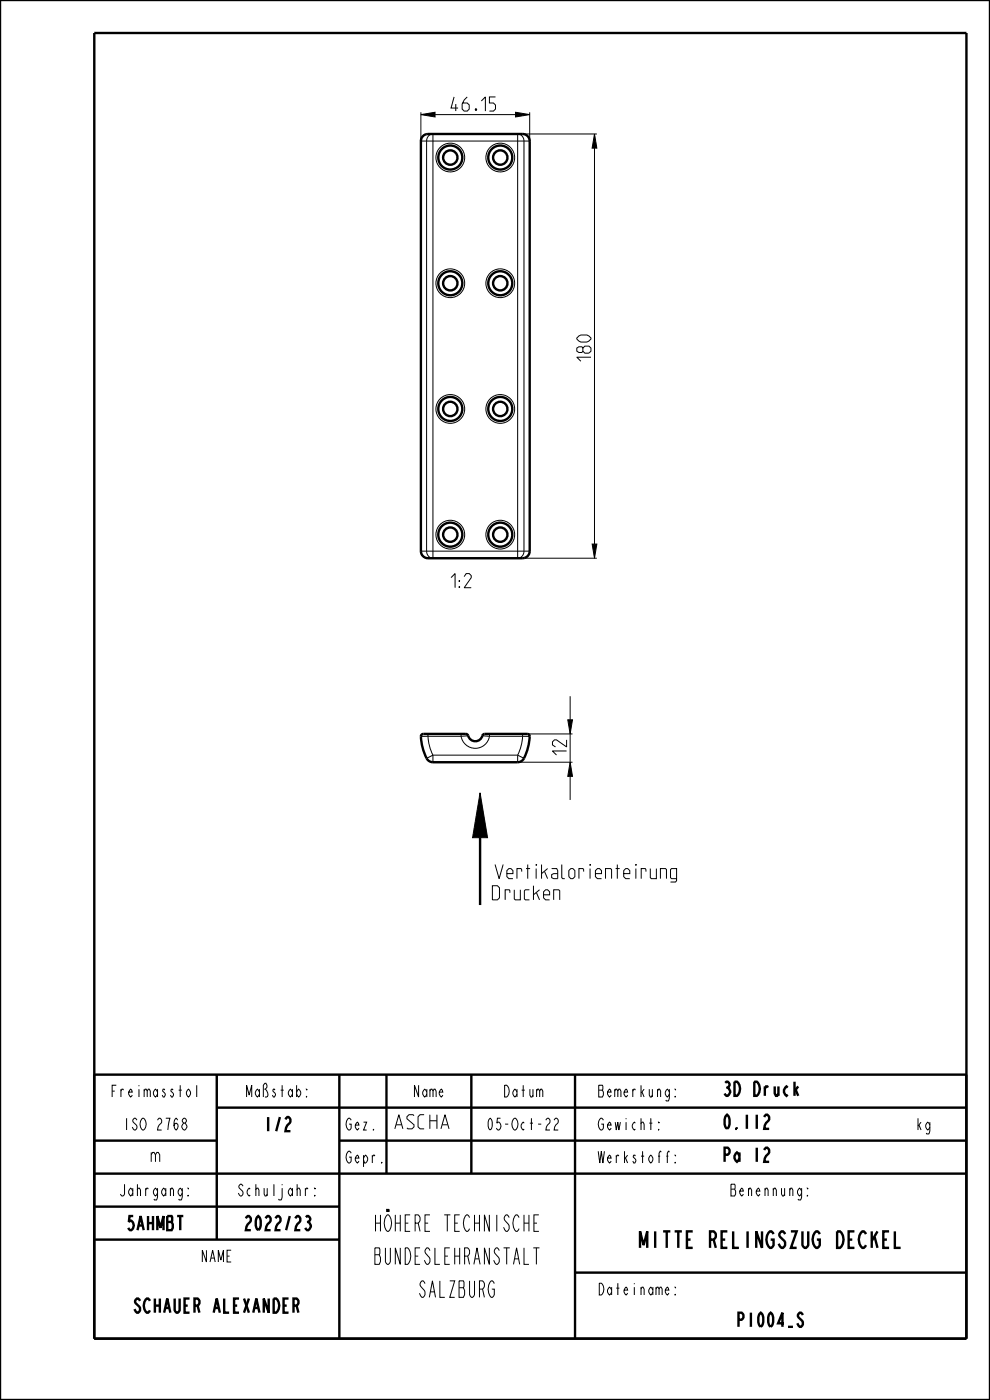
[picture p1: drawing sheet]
<svg xmlns="http://www.w3.org/2000/svg" width="210mm" height="297mm" viewBox="0 0 210 297" stroke-linecap="round" stroke-linejoin="round" font-family="sans-serif">
<path d="M89.3 24.3l3-.5v1zM109.4 23.8l3 .5-3 .5zM126.1 28.4l.5 3h-1zM125.6 115.4h1l-.5 3zM120.4 152.7h1l-.5 3zM101.8 168.2l1.6 9.5h-3.2zM120.9 161.7l.5 3h-1z" fill="#000"/>
<g fill="none" stroke="#000" stroke-width=".21">
<path d="M89.3 24.3l3-.5v1zM89.3 23.8v6.1M92.3 24.3h17.1M109.4 23.8l3 .5-3 .5zM109.8 28.4h16.8M112.4 23.8v6.1M126.1 28.4l.5 3h-1zM126.1 31.4v84M109.8 118.4h16.8M125.6 115.4h1l-.5 3zM110.9 155.7h10.5M120.4 152.7h1l-.5 3z"/>
<path d="M120.9 147.7v5M120.9 155.7v6M101.8 168.2l1.6 9.5h-3.2zM109.8 161.7h11.6M120.9 161.7l.5 3h-1zM120.9 164.7v5"/>
</g>
<g fill="none" stroke="#000" stroke-width=".51">
<path d="M0 0h210v297h-210zM20 7h185v277h-185zM101.8 177.7v14.3M20 228h185v56M46 235h159M46 228v35M72 228v56M82 228v21M100 228v21M122 228v56M20 242h26M20 249h185"/>
<path d="M20 256h52M72 242h133M20 263h52M122 270h83"/>
</g>
<!-- layer: A_ACHSEN -->
<g fill="none" stroke="#000" stroke-width=".21">
<circle cx="95.5" cy="86.8" r="3.1"/>
<circle cx="106.1" cy="86.8" r="3.1"/>
<circle cx="95.5" cy="113.4" r="3.1"/>
<circle cx="106.1" cy="113.4" r="3.1"/>
</g>
<g fill="none" stroke="#000" stroke-width=".51">
<circle cx="95.5" cy="33.4" r="1.53"/>
<circle cx="106.1" cy="33.4" r="1.53"/>
<circle cx="95.5" cy="60.1" r="1.53"/>
<circle cx="106.1" cy="60.1" r="1.53"/>
<circle cx="95.5" cy="86.8" r="2.55"/>
<circle cx="95.5" cy="86.8" r="1.53"/>
<circle cx="106.1" cy="86.8" r="2.55"/>
<circle cx="106.1" cy="86.8" r="1.53"/>
<circle cx="95.5" cy="113.4" r="2.55"/>
<circle cx="95.5" cy="113.4" r="1.53"/>
<circle cx="106.1" cy="113.4" r="2.55"/>
<circle cx="106.1" cy="113.4" r="1.53"/>
</g>
<!-- layer: A_RUNDUNGEN -->
<g fill="none" stroke="#000" stroke-width=".51">
<path d="M89.6 29l.6-.5 .6-.1h20.3a1.5 1.5 0 0 1 1.3 1.5l-.1 87.2a1.5 1.5 0 0 1-1.4 1.3h-20.3a1.5 1.5 0 0 1-1.3-1.5v-87zM89.4 155.9l.4-.2h9a.76 .76 0 0 1 .7 .8 1.6 1.6 0 0 0 1.7 .7 1.6 1.6 0 0 0 1.2-1.3l.4-.2h9.1l.4 .3a10.1 10.1 0 0 1-1.4 5.2l-.7 .4-.4 .1h-18a1.71 1.71 0 0 1-1.6-1.5l-.8-2.6-.1-1.4z"/>
<circle cx="95.5" cy="33.4" r="2.55"/>
<circle cx="106.1" cy="33.4" r="2.55"/>
<circle cx="95.5" cy="60.1" r="2.55"/>
<circle cx="106.1" cy="60.1" r="2.55"/>
</g>
<g fill="none" stroke="#000" stroke-width=".21">
<path d="M90.9 28.9l.4-.4 .5-.1v90l-.5-.1-.4-.3-.4-1.1v-87zM109.8 28.4l.5 .1 .5 .4 .3 1v87l-.3 1.1-.5 .3-.5 .1zM110.9 28.4a1.5 1.5 0 0 1 1.5 1.5h-23.1a1.5 1.5 0 0 1 1.1-1.4M111.2 118.4a1.5 1.5 0 0 0 1.2-1.5h-23.1a1.5 1.5 0 0 0 1.5 1.5M90.8 156.2l.2 1.8 .8 2.2M90.8 155.7v.5M90.8 156.2h-1.5M90.8 156.2h7M97.8 156.2a3.1 3.1 0 0 0 3 2.6 3.1 3.1 0 0 0 3-2.6M97.8 155.7v.5M99.3 156.1l-1.5 .1M102.3 156.1l1.5 .1"/>
<path d="M103.8 155.7v.5M103.8 156.2h7.1M110.9 156.2l-.3 1.8-.8 2.2M110.9 156.2h1.5M110.9 155.7v.5M91.8 160.2v1.5M91.8 160.2l-1.3 .7M91.8 160.2h18M109.8 160.2v1.5M109.8 160.2l1.3 .7"/>
<circle cx="95.5" cy="33.4" r="3.1"/>
<circle cx="106.1" cy="33.4" r="3.1"/>
<circle cx="95.5" cy="60.1" r="3.1"/>
<circle cx="106.1" cy="60.1" r="3.1"/>
</g>
<g font-size="4.6">
<text x="77.1" y="261.2">HÖHERE TECHNISCHE</text>
<text x="77.1" y="268.2">BUNDESLEHRANSTALT</text>
<text x="132.1" y="264.7">MITTE RELINGSZUG DECKEL</text>
<text x="87.6" y="275.2">SALZBURG</text>
</g>
<g font-size="3.9">
<text x="95.7" y="23.6">46.15</text>
<text x="125.4" y="76.6" transform="rotate(-90 125.4 76.6)">180</text>
<text x="93.8" y="124.7">1:2</text>
<text x="120.2" y="160.2" transform="rotate(-90 120.2 160.2)">12</text>
<text x="104.4" y="186.4">Vertikalorienteirung</text>
<text x="104.4" y="190.9">Drucken</text>
<text x="153.2" y="232.5">3D Druck</text>
<text x="55.5" y="240">1/2</text>
<text x="83.2" y="239.5">ASCHA</text>
<text x="153.2" y="239.5">0.112</text>
<text x="31.6" y="246.5">m</text>
<text x="153.2" y="246.5">Pa 12</text>
<text x="26" y="261">5AHMBT</text>
<text x="50.8" y="261">2022/23</text>
<text x="26.1" y="278.5">SCHAUER ALEXANDER</text>
<text x="155.3" y="281.5">P1004_S</text>
</g>
<g font-size="3.3">
<text x="22.3" y="232.7">Freimasstol</text>
<text x="51.2" y="232.7">Maßstab:</text>
<text x="87.1" y="232.7">Name</text>
<text x="106.1" y="232.7">Datum</text>
<text x="127.1" y="232.7">Bemerkung:</text>
<text x="25.2" y="239.7">ISO 2768</text>
<text x="73.2" y="239.7">Gez.</text>
<text x="102.2" y="239.7">05-Oct-22</text>
<text x="127.1" y="239.7">Gewicht:</text>
<text x="194.2" y="239.7">kg</text>
<text x="73.2" y="246.7">Gepr.</text>
<text x="127.1" y="246.7">Werkstoff:</text>
<text x="24.2" y="253.7">Jahrgang:</text>
<text x="49.2" y="253.7">Schuljahr:</text>
<text x="153.7" y="253.7">Benennung:</text>
<text x="42.1" y="267.7">NAME</text>
<text x="127.1" y="274.7">Dateiname:</text>
</g>
</svg>
